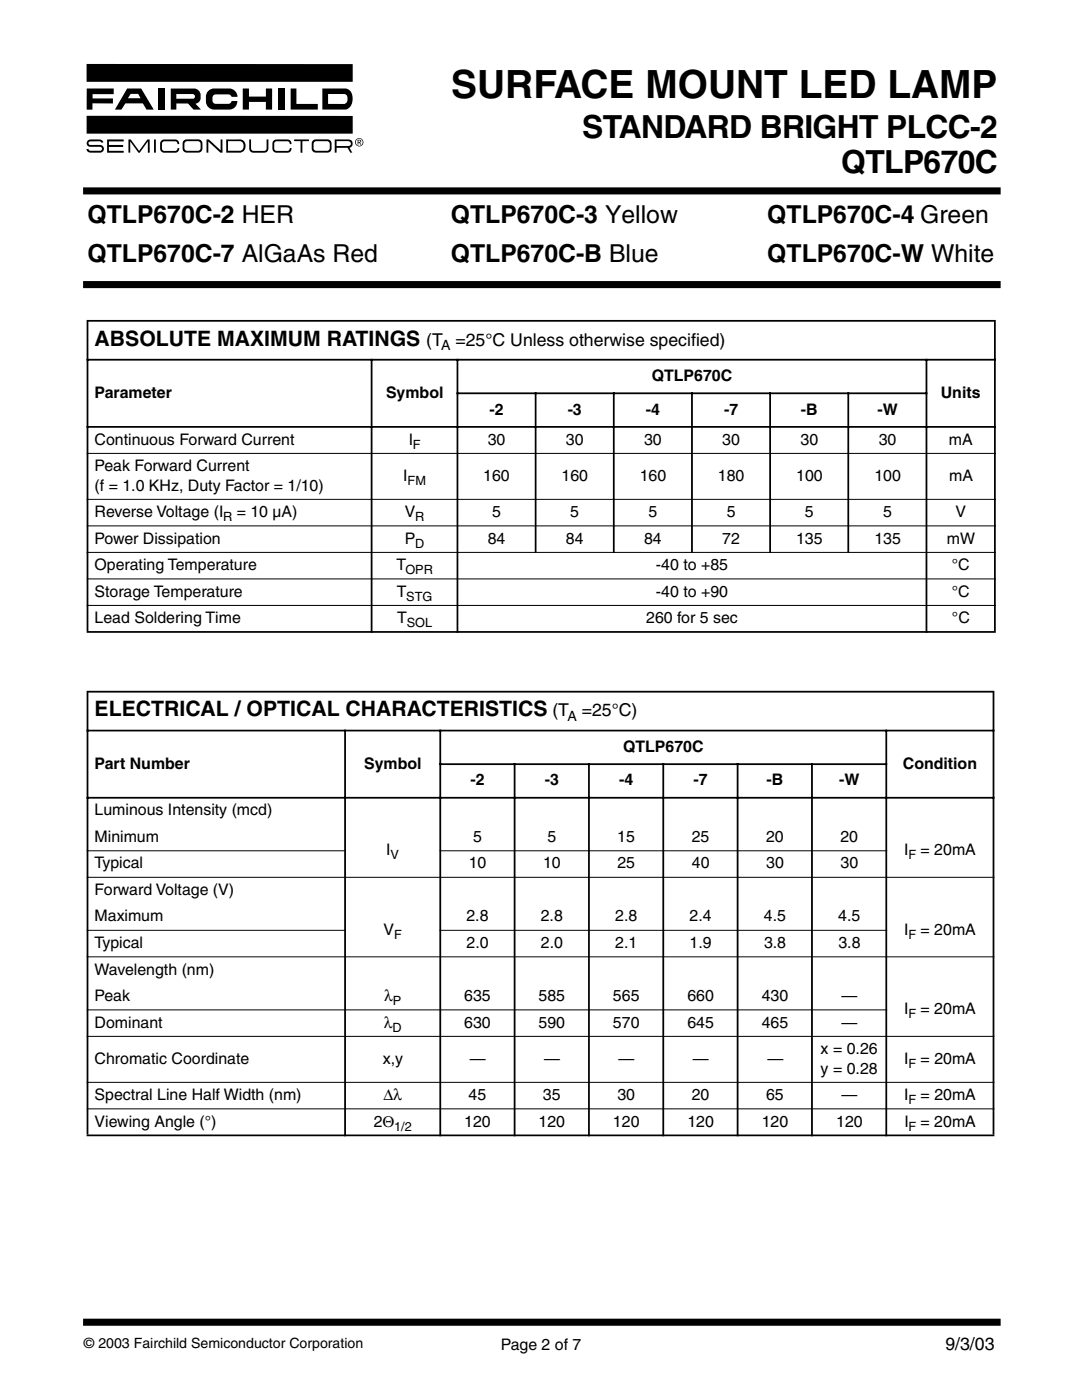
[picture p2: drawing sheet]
<svg xmlns="http://www.w3.org/2000/svg" width="216mm" height="279mm" viewBox="0 0 216 279" stroke-linecap="round" stroke-linejoin="round" font-family="sans-serif">
<path d="M17.3 38.1h181.7M17.3 56.8h181.7M17.3 263.9h181.7" fill="none" stroke="#000" stroke-width="1.4"/>
<path d="M17.1 12.6h55.4v18h-55.4z" fill="#fff"/>
<g fill="#000">
<path d="M41.6 18.1l.7-.4h.4h3a1.68 1.68 0 0 1 1.7 1.6h-1.2l-.4-.4-.2-.1h-2.5a.65 .65 0 0 0-.7 .7v.6a.65 .65 0 0 0 .7 .6h2.5a.65 .65 0 0 0 .6-.5h1.2a1.61 1.61 0 0 1-1.7 1.7h-3a1.63 1.63 0 0 1-1.6-1.7 2.3 2.3 0 0 1 .5-2.1zM48.4 17.7h1.3v1.6h3.4v-1.6h1.2v4.2h-1.2v-1.6h-3.4v1.6h-1.3zM58 17.7h1.1v3h4.3v1.2h-5.4zM17.3 12.8h53.1v3.5h-53.1zM17.5 28.1l.6-.3h1.7a.7 .7 0 0 1 .8 .7h-.4l-.1-.2-.4-.1h-1.6l-.4 .2v.2l.1 .3h.3h1.9a.77 .77 0 0 1 .7 .8 .77 .77 0 0 1-.8 .8h-1.8a.78 .78 0 0 1-.9-.8h.5l.1 .3 .3 .1h1.9a.4 .4 0 0 0 .4-.4 .4 .4 0 0 0-.4-.4h-1.9a.71 .71 0 0 1-.8-.4 .71 .71 0 0 1 .2-.8zM17.3 17.7h5.4v1.1h-4.2v.9h4v1l-4.1-.1v1.3h-1.1zM21.4 27.8h3.3v.4h-3v.7h2.9v.4h-2.9v.8h3v.4h-3.3zM25.6 27.8h.5l1.7 2.3 1.6-2.3h.5v2.7h-.4v-2.3l-1.6 2.3h-.3l-1.6-2.3v2.3h-.4zM31.6 17.7h1.2v4.2h-1.2zM32.2 28.1l.6-.3h2.2a.81 .81 0 0 1 .8 1h-.4l-.1-.4-.4-.2h-2.1l-.4 .2-.1 1.2 .1 .3 .4 .2h2.1l.4-.2 .1-.3h.4a.81 .81 0 0 1-.8 .9h-2.2a.8 .8 0 0 1-.8-.8v-1.1zM41.2 27.8h.5l2.3 2.2v-2.2h.4v2.7h-.4l-2.4-2.3v2.3h-.4zM49.7 27.8h.4v1.8l.2 .4 2.7 .1 .2-.5v-1.8h.4v1.8a.81 .81 0 0 1-.8 .9h-2.3a.8 .8 0 0 1-.8-.8z"/>
<path d="M55.6 17.7h1.2v4.2h-1.2zM54.6 28.1l.6-.3h2.2a.81 .81 0 0 1 .8 1h-.4l-.1-.4-.4-.2h-2.1l-.4 .2-.1 1.2 .3 .5h.2h2.1l.5-.2v-.3h.4a.81 .81 0 0 1-.8 .9h-2.2a.8 .8 0 0 1-.8-.8v-1.1zM58.7 27.8h3v.4h-1.4v2.3h-.3v-2.3h-1.3zM17.3 23.1h53.1v3.6h-53.1z"/>
<path d="M25.4 17.7l-2.5 4.2h1.3l.8-1.3h3.5l.7 1.3h1.5l-2.5-4.2zM26.1 18.7h1.5l.4 .9h-2.5z"/>
<path d="M64.3 17.7v4.2l4.9-.1a2.41 2.41 0 0 0 .3-4l-.5-.1zM65.5 18.8h3.4a1.14 1.14 0 0 1-.2 1.9h-3.2z"/>
<path d="M34.1 17.7v4.2h1.1v-1.2h2.3l1.1 1.2h1.5l-1.1-1.2a1.56 1.56 0 0 0 1.1-1.6 1.56 1.56 0 0 0-1.3-1.4zM35.2 18.8h3.2a.47 .47 0 0 1 .5 .4 .47 .47 0 0 1-.5 .5h-3.2z"/>
<path d="M36.7 28.1a2.11 2.11 0 0 0 0 2.1l.5 .3h2.4a.8 .8 0 0 0 .8-.8v-1.1a.8 .8 0 0 0-.8-.8h-2.4zM36.9 28.5l.5-.3 2.4 .1a1.42 1.42 0 0 1 .2 1.5l-.5 .3-2.4-.1a1.42 1.42 0 0 1-.2-1.5z"/>
<path d="M45.1 27.8v2.7h2.8a1.33 1.33 0 0 0 1.1-1.6 1.33 1.33 0 0 0-1.5-1.1zM45.5 28.2h2.4a1.01 1.01 0 0 1 .7 .9 1.01 1.01 0 0 1-.7 1h-2.4z"/>
<path d="M62.4 28.1a2.11 2.11 0 0 0 0 2.1l.6 .3h2.4a.8 .8 0 0 0 .8-.8v-1.1a.8 .8 0 0 0-.8-.8h-2.4zM62.6 28.5l.5-.3 2.4 .1a1.42 1.42 0 0 1 .2 1.5l-.5 .3-2.4-.1a1.42 1.42 0 0 1-.2-1.5z"/>
<path d="M66.8 27.8v2.7h.4v-1h2.1l.6 1h.4l-.6-1a.86 .86 0 0 0 .6-1 .86 .86 0 0 0-1-.7zM67.2 28.2h2.1a.51 .51 0 0 1 .7 .4 .51 .51 0 0 1-.6 .5h-2.2z"/>
<path d="M71 28.4a.7 .7 0 0 1 1.4 0 .7 .7 0 0 1-1.4 0zM70.8 28.4a.85 .85 0 0 0 1.7 0 .85 .85 0 0 0-1.7 0zM71.4 27.9v1h.1v-.4l.6 .4-.3-.5 .2-.1v-.3zM71.5 28l.4 .1-.1 .2h-.3z"/>
</g>
<path d="M30.9 27.8v2.7" fill="none" stroke="#000" stroke-width=".36"/>
<g fill="none" stroke="#000" stroke-width=".35">
<path d="M17.3 64h181.4M17.3 71.8h181.4M17.5 64.2v61.7M74.1 71.6v54.7M91.1 78.5h93.9M91.3 71.6v54.7M106.9 78.3v32M122.5 78.3v32M138.1 78.3v32M153.7 78.3v32M169.3 78.3v32M184.9 71.6v54.7"/>
<path d="M198.5 64.2v61.7M17.3 85.2h181.4M17.3 126.1h181.4M17.3 138h181.1M17.5 138.2v88.2M198.2 138.2v88.2M17.3 145.8h181.1M17.3 159.2h181.1M68.9 145.6v81.2M87.7 152.5h89.3M87.9 145.6v81.2M102.7 152.3v74.5"/>
<path d="M117.5 152.3v74.5M132.4 152.3v74.5M147.2 152.3v74.5M162 152.3v74.5M176.8 145.6v81.2M17.3 226.6h181.1"/>
</g>
<g fill="none" stroke="#000" stroke-width=".2">
<path d="M17.3 90.5h181.4M17.3 99.7h181.4M17.3 105h181.4M17.3 110.2h181.4M17.3 115.5h181.4M17.3 120.8h181.4M17.3 169.8h51.7M17.3 175.1h181.1M87.7 169.8h89.3M17.3 185.7h51.7M17.3 191h181.1M87.7 185.7h89.3"/>
<path d="M17.3 201.5h159.7M17.3 206.8h181.1M17.3 216h181.1M17.3 221.3h181.1"/>
</g>
<text font-size="7.8" x="90.1" y="19.6">SURFACE MOUNT LED LAMP</text>
<g font-size="6.3">
<text x="116.2" y="27.5">STANDARD BRIGHT PLCC-2</text>
<text x="167.9" y="34.6">QTLP670C</text>
</g>
<g font-size="4.9">
<text x="17.5" y="44.6">QTLP670C-2 HER</text>
<text x="90" y="44.6">QTLP670C-3 Yellow</text>
<text x="153.1" y="44.6">QTLP670C-4 Green</text>
<text x="17.5" y="52.3">QTLP670C-7 AlGaAs Red</text>
<text x="90" y="52.3">QTLP670C-B Blue</text>
<text x="153.1" y="52.3">QTLP670C-W White</text>
</g>
<g font-size="4.2">
<text x="18.9" y="69">ABSOLUTE MAXIMUM RATINGS</text>
<text x="18.9" y="143">ELECTRICAL / OPTICAL CHARACTERISTICS</text>
</g>
<g font-size="3.5">
<text x="85" y="69">(T</text>
<text x="90.9" y="69">=25°C Unless otherwise specifed)</text>
<text x="137.9" y="69">i</text>
<text x="110.2" y="143">(T</text>
<text x="116.1" y="143">=25°C)</text>
<text x="188.6" y="269.4">9/3/03</text>
</g>
<g font-size="3.2">
<text x="130.1" y="76">QTLP670C</text>
<text x="18.9" y="79.4">Parameter</text>
<text x="77" y="79.4">Symbol</text>
<text x="97.7" y="82.7">-2</text>
<text x="113.3" y="82.7">-3</text>
<text x="128.9" y="82.7">-4</text>
<text x="144.5" y="82.7">-7</text>
<text x="159.8" y="82.7">-B</text>
<text x="175.1" y="82.7">-W</text>
<text x="187.7" y="79.4">Units</text>
<text x="18.9" y="88.7">Continuous Forward Current</text>
<text x="81.6" y="88.7">I</text>
<text x="97.3" y="88.7">30</text>
<text x="112.9" y="88.7">30</text>
<text x="128.5" y="88.7">30</text>
<text x="144.1" y="88.7">30</text>
<text x="159.7" y="88.7">30</text>
<text x="175.3" y="88.7">30</text>
<text x="189.4" y="88.7">mA</text>
<text x="18.9" y="94">Peak Forward Current</text>
<text x="80.4" y="96">I</text>
<text x="96.4" y="96">160</text>
<text x="112" y="96">160</text>
<text x="127.7" y="96">160</text>
<text x="143.3" y="96">180</text>
<text x="158.9" y="96">100</text>
<text x="174.5" y="96">100</text>
<text x="189.4" y="96">mA</text>
<text x="18.9" y="97.9">(f = 1.0 KHz, Duty Factor = 1/10)</text>
<text x="18.9" y="103.2">Reverse Voltage (I</text>
<text x="47.2" y="103.2">= 10 µA)</text>
<text x="80.8" y="103.2">V</text>
<text x="98.2" y="103.2">5</text>
<text x="113.8" y="103.2">5</text>
<text x="129.4" y="103.2">5</text>
<text x="145" y="103.2">5</text>
<text x="160.6" y="103.2">5</text>
<text x="176.2" y="103.2">5</text>
<text x="190.7" y="103.2">V</text>
<text x="18.9" y="108.5">Power Dissipation</text>
<text x="18.9" y="113.8">Operating Temperature</text>
<text x="79.1" y="113.8">T</text>
<text x="80.8" y="108.5">P</text>
<text x="97.3" y="108.5">84</text>
<text x="112.9" y="108.5">84</text>
<text x="128.5" y="108.5">84</text>
<text x="130.9" y="113.8">-40 to +85</text>
<text x="144.1" y="108.5">72</text>
<text x="158.9" y="108.5">135</text>
<text x="174.5" y="108.5">135</text>
<text x="188.9" y="108.5">mW</text>
<text x="189.9" y="113.8">°C</text>
<text x="18.9" y="119.1">Storage Temperature</text>
<text x="79.2" y="119.1">T</text>
<text x="130.9" y="119.1">-40 to +90</text>
<text x="189.9" y="119.1">°C</text>
<text x="18.9" y="124.4">Lead Soldering Time</text>
<text x="79.3" y="124.4">T</text>
<text x="129" y="124.4">260 for 5 sec</text>
<text x="190" y="124.4">°C</text>
<text x="18.9" y="153.4">Part Number</text>
<text x="72.7" y="153.4">Symbol</text>
<text x="124.3" y="150">QTLP670C</text>
<text x="180.2" y="153.4">Condition</text>
<text x="93.9" y="156.7">-2</text>
<text x="108.7" y="156.7">-3</text>
<text x="123.5" y="156.7">-4</text>
<text x="138.4" y="156.7">-7</text>
<text x="153" y="156.7">-B</text>
<text x="167.4" y="156.7">-W</text>
<text x="18.9" y="162.7">Luminous Intensity (mcd)</text>
<text x="18.9" y="168">Minimum</text>
<text x="18.9" y="173.3">Typical</text>
<text x="77.1" y="170.7">I</text>
<text x="93.5" y="173.3">10</text>
<text x="94.4" y="168">5</text>
<text x="108.4" y="173.3">10</text>
<text x="109.2" y="168">5</text>
<text x="123.2" y="168">15</text>
<text x="123.2" y="173.3">25</text>
<text x="138" y="168">25</text>
<text x="138" y="173.3">40</text>
<text x="152.9" y="168">20</text>
<text x="152.9" y="173.3">30</text>
<text x="167.7" y="168">20</text>
<text x="167.7" y="173.3">30</text>
<text x="180.4" y="170.7">I</text>
<text x="183.7" y="170.7">= 20mA</text>
<text x="18.9" y="178.6">Forward Voltage (V)</text>
<text x="18.9" y="183.9">Maximum</text>
<text x="93.1" y="183.9">2.8</text>
<text x="107.9" y="183.9">2.8</text>
<text x="122.7" y="183.9">2.8</text>
<text x="137.6" y="183.9">2.4</text>
<text x="152.4" y="183.9">4.5</text>
<text x="167.3" y="183.9">4.5</text>
<text x="18.9" y="189.2">Typical</text>
<text x="76.5" y="186.5">V</text>
<text x="93.1" y="189.2">2.0</text>
<text x="107.9" y="189.2">2.0</text>
<text x="122.8" y="189.2">2.1</text>
<text x="137.6" y="189.2">1.9</text>
<text x="152.5" y="189.2">3.8</text>
<text x="167.3" y="189.2">3.8</text>
<text x="180.4" y="186.5">I</text>
<text x="183.7" y="186.5">= 20mA</text>
<text x="18.9" y="194.5">Wavelength (nm)</text>
<text x="18.9" y="199.8">Peak</text>
<text x="76.6" y="199.8">λ</text>
<text x="92.6" y="199.8">635</text>
<text x="107.5" y="199.8">585</text>
<text x="122.3" y="199.8">565</text>
<text x="137.2" y="199.8">660</text>
<text x="152" y="199.8">430</text>
<text x="167.9" y="199.8">—</text>
<text x="180.4" y="202.4">I</text>
<text x="183.7" y="202.4">= 20mA</text>
<text x="18.9" y="205.1">Dominant</text>
<text x="76.6" y="205.1">λ</text>
<text x="92.6" y="205.1">630</text>
<text x="107.5" y="205.1">590</text>
<text x="122.3" y="205.1">570</text>
<text x="137.2" y="205.1">645</text>
<text x="152" y="205.1">465</text>
<text x="167.9" y="205.1">—</text>
<text x="18.9" y="212.3">Chromatic Coordinate</text>
<text x="76.4" y="212.3">x,y</text>
<text x="93.8" y="212.3">—</text>
<text x="108.6" y="212.3">—</text>
<text x="123.4" y="212.3">—</text>
<text x="138.3" y="212.3">—</text>
<text x="153.1" y="212.3">—</text>
<text x="163.8" y="210.4">x = 0.26</text>
<text x="163.8" y="214.2">y = 0.28</text>
<text x="180.4" y="212.3">I</text>
<text x="183.7" y="212.3">= 20mA</text>
<text x="18.9" y="219.5">Spectral Line Half Width (nm)</text>
<text x="76.5" y="219.5">∆λ</text>
<text x="93.5" y="219.5">45</text>
<text x="108.3" y="219.5">35</text>
<text x="123.2" y="219.5">30</text>
<text x="138" y="219.5">20</text>
<text x="152.9" y="219.5">65</text>
<text x="167.9" y="219.5">—</text>
<text x="180.4" y="219.5">I</text>
<text x="183.7" y="219.5">= 20mA</text>
<text x="18.9" y="224.8">Viewing Angle (°)</text>
<text x="74.6" y="224.8">2Θ</text>
<text x="92.6" y="224.8">120</text>
<text x="107.5" y="224.8">120</text>
<text x="122.3" y="224.8">120</text>
<text x="137.2" y="224.8">120</text>
<text x="152" y="224.8">120</text>
<text x="166.8" y="224.8">120</text>
<text x="180.5" y="224.8">I</text>
<text x="183.7" y="224.8">= 20mA</text>
<text x="99.9" y="269.3">Page 2 of 7</text>
</g>
<g font-size="2.8">
<text x="88" y="69.8">A</text>
<text x="113.2" y="143.9">A</text>
<text x="16.8" y="268.9">© 2003 Fairchild Semiconductor Corporation</text>
</g>
<g font-size="2.5">
<text x="82.4" y="89.5">F</text>
<text x="81.3" y="96.7">FM</text>
<text x="44.5" y="104">R</text>
<text x="82.9" y="104">R</text>
<text x="82.9" y="109.3">D</text>
<text x="80.9" y="114.6">OPR</text>
<text x="81.1" y="119.9">STG</text>
<text x="81.1" y="125.1">SOL</text>
<text x="77.9" y="171.5">V</text>
<text x="181.3" y="171.5">F</text>
<text x="78.6" y="187.3">F</text>
<text x="181.3" y="187.3">F</text>
<text x="78.4" y="200.6">P</text>
<text x="181.3" y="203.2">F</text>
<text x="78.3" y="205.9">D</text>
<text x="181.3" y="213.1">F</text>
<text x="181.3" y="220.3">F</text>
<text x="78.7" y="225.6">1/2</text>
<text x="181.3" y="225.6">F</text>
</g>
</svg>
